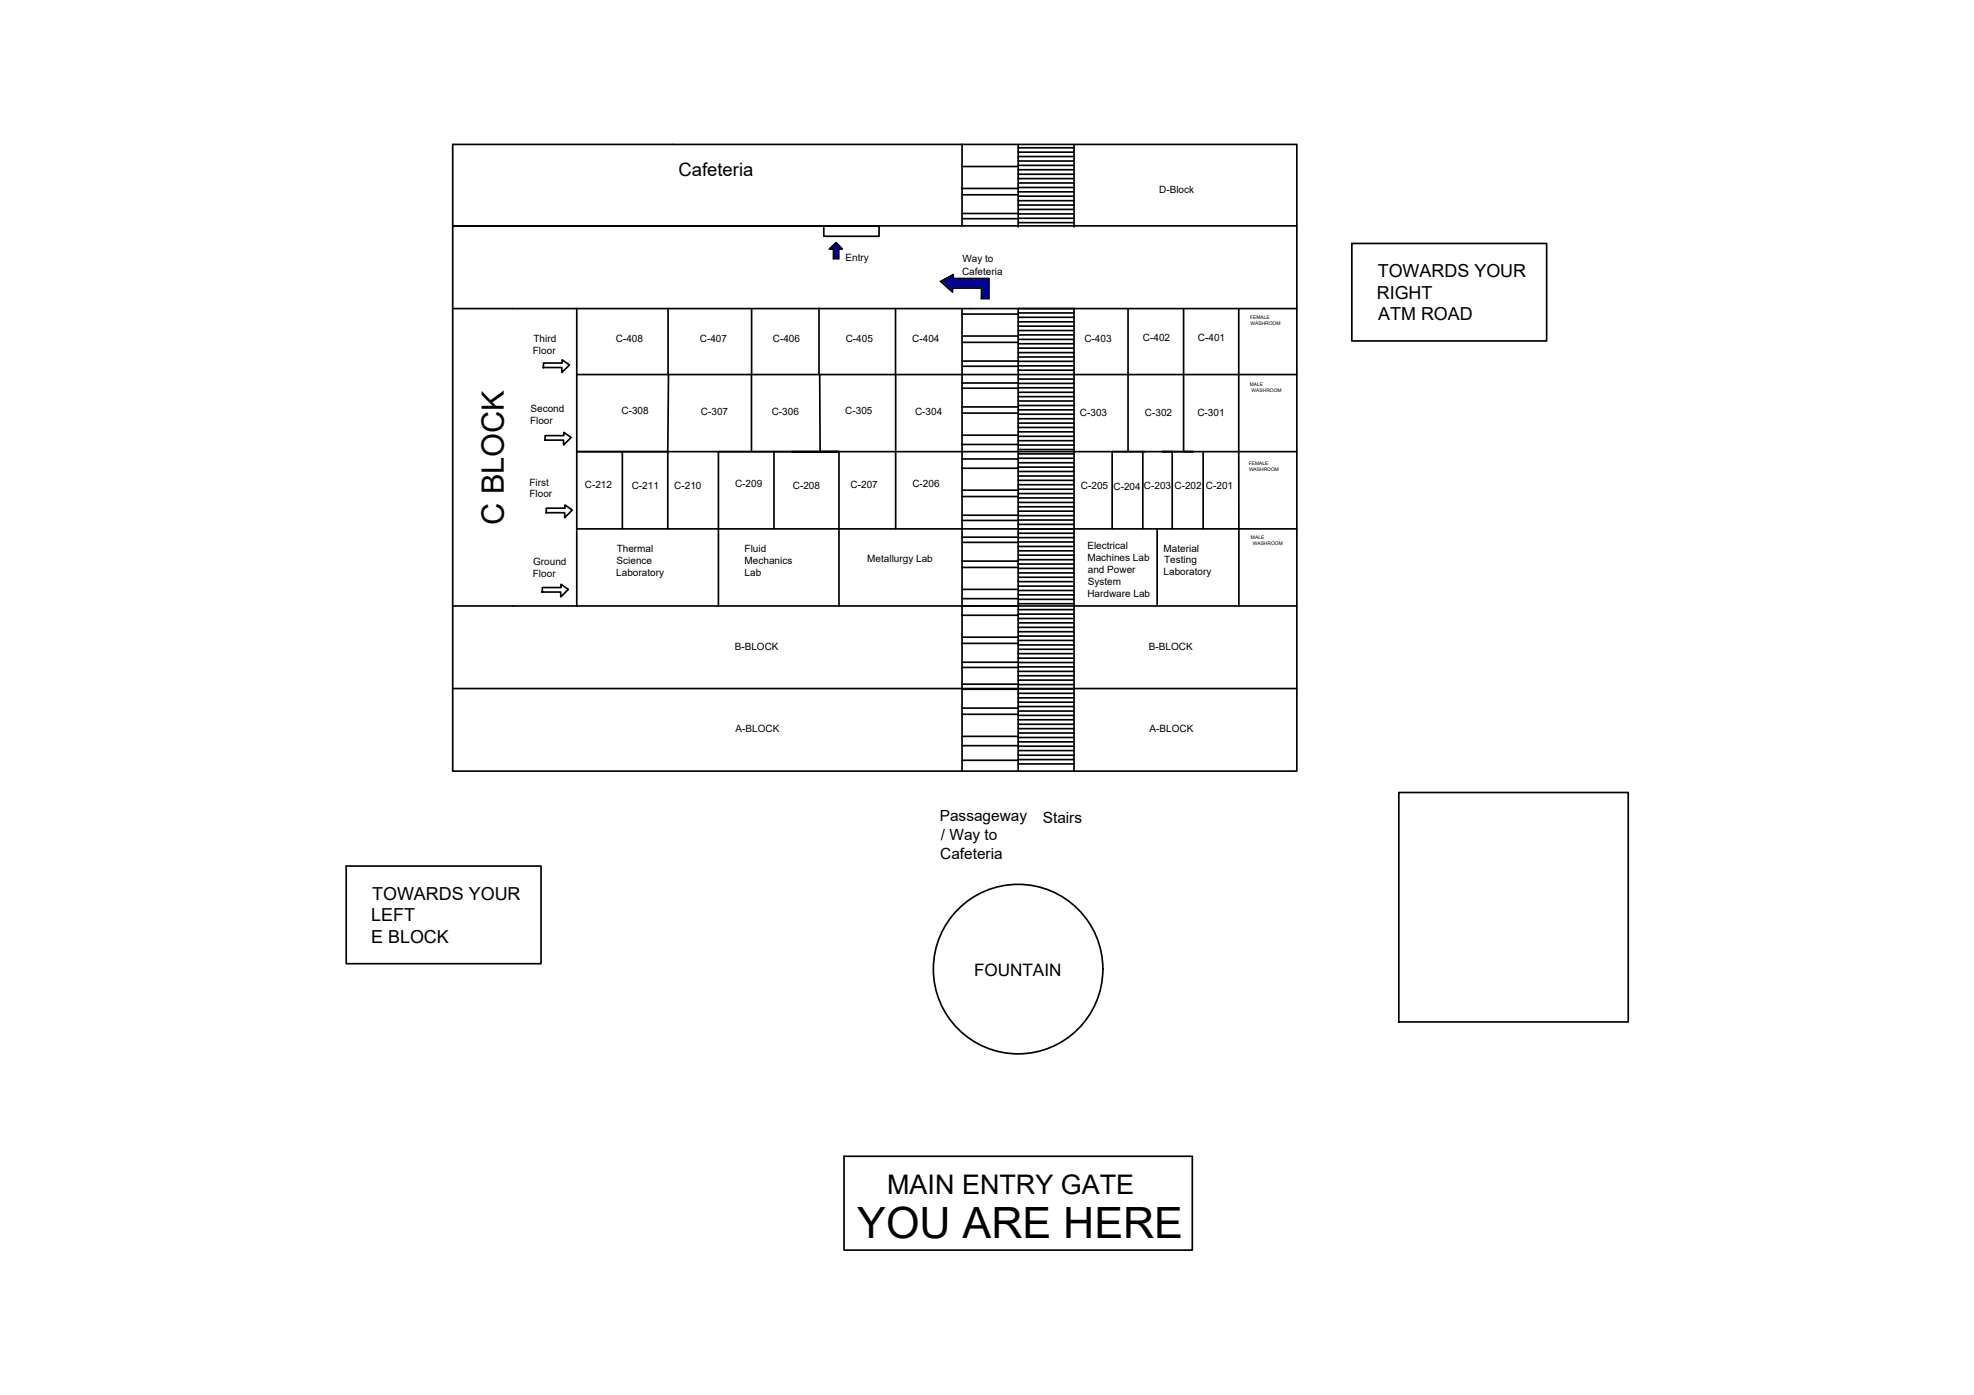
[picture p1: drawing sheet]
<svg xmlns="http://www.w3.org/2000/svg" width="297mm" height="210mm" viewBox="0 0 297 210" stroke-linecap="round" stroke-linejoin="round" font-family="sans-serif">
<!-- layer: 0 -->
<g fill="none" stroke="#000" stroke-width=".25">
<path d="M124.8 37.5l1-1 .9 1h-.5v1.4h-.8v-1.4zM144.8 21.7v12.3M144.8 25.1h8.4M144.8 28.4h8.4M144.8 29.3h8.4M144.8 32.1h8.4M144.8 32.9h8.4M153.2 21.8v12.4M153.2 33.5h8.4M153.2 32.8h8.4M153.2 32.2h8.4M153.2 31.5h8.4"/>
<path d="M153.2 30.9h8.4M153.2 30.2h8.4M153.2 29.5h8.4M153.2 28.9h8.4M153.2 28.2h8.4M153.2 27.5h8.4M153.2 26.9h8.4M153.2 26.2h8.4M153.2 25.5h8.4M153.2 24.9h8.4M153.2 24.2h8.4M153.2 23.6h8.4"/>
<path d="M153.2 22.9h8.4M153.2 22.2h8.4M161.6 21.8v12.4M195 34h-126.9h64.2v1.6h-8.3v-1.6M203.4 36.6h29.3v14.7h-29.3zM68.1 46.4h127v44.8h-49M81.7 55.3h2.8v.7l1.2-1.1-1.1-.8v.5h-2.8v.7M86.8 56.4h108.3M86.8 46.4v44.8M100.5 46.4v10M100.6 56.4l-.1 11.6M113.1 46.4v21.6"/>
<path d="M123.2 46.4v9.9M123.3 56.4l.1 11.6h2.8v23.2M134.8 46.4v10M134.8 56.4v23.2M141.5 42.3l1.9-1v.6h5.4v3h-1.1v-1.6h-4.4v.6zM144.8 46.4v69.6M144.8 58.4h8.4M144.8 57.6h8.4M144.8 47.3h8.4M144.8 50.6h8.4M144.8 51.5h8.4M144.8 54.3h8.4"/>
<path d="M144.8 55.1h8.4M153.2 57h8.4M153.2 57.7h8.4M153.2 58.3h8.4M153.2 59h8.4M153.2 59.7h8.4M153.2 55.7h8.4M153.2 55h8.4M153.2 54.4h8.4M153.2 53.7h8.4M153.2 53.1h8.4M153.2 52.4h8.4"/>
<path d="M153.2 51.7h8.4M153.2 51.1h8.4M153.2 50.4h8.4M153.2 49.7h8.4M153.2 49.1h8.4M153.2 48.4h8.4M153.2 47.7h8.4M153.2 47.1h8.4M169.7 46.4v21.6M178.1 46.4v21.6h1.4M186.4 46.4v44.8M195.1 46.4v-24.7h-127v94.3h127v-12.4"/>
<path d="M82 66.2h2.8v.8l1.1-1.2-1.1-.7v.4h-2.8v.7M82.2 77.1h2.8v.8l1.1-1.2-1.1-.7v.5h-2.8v.7M86.8 79.6h108.3M93.6 68h6.9v11.6M116.5 68h-8.4v23.2M119.1 68h7.1h-9.7v11.6M144.8 69.1h8.4M144.8 70.5h8.4M144.8 73.8h8.4M144.8 74.7h8.4M144.8 77.5h8.4M144.8 78.3h8.4"/>
<path d="M144.8 66.9h8.4M144.8 65.5h8.4M144.8 62.2h8.4M144.8 61.2h8.4M153.2 79.6h8.4v22.1M153.2 78.9h8.4M153.2 78.2h8.4M153.2 77.6h8.4M153.2 76.9h8.4M153.2 76.3h8.4M153.2 75.6h8.4M153.2 74.9h8.4"/>
<path d="M153.2 74.3h8.4M153.2 73.6h8.4M153.2 72.9h8.4M153.2 72.3h8.4M153.2 71.6h8.4M153.2 70.9h8.4M153.2 70.3h8.4M153.2 69.6h8.4M153.2 69h8.4M153.2 68.3h8.4M153.2 60.3h8.4M153.2 61h8.4"/>
<path d="M153.2 61.7h8.4M153.2 62.3h8.4M153.2 63h8.4M153.2 63.7h8.4M153.2 64.3h8.4M153.2 65h8.4M153.2 65.7h8.4M153.2 66.3h8.4M153.2 67h8.4M153.2 67.6h8.4M161.6 79.6v-33.2h-8.4v69.6M172 68v11.6"/>
<path d="M172.4 68h-5v11.6M174.1 79.6v11.6M174.9 68h1.5v11.6M181 68v11.6M195.1 68h-108.3h6.8v11.6M68.1 91.2h85.1M81.6 89.1h2.8v.7l1.1-1.1-1.1-.8v.5h-2.8v.7M144.8 90.1h8.4M144.8 88.7h8.4M144.8 85.4h8.4M144.8 84.4h8.4M144.8 81.6h8.4"/>
<path d="M144.8 80.8h8.4M144.8 92.6h8.4M144.8 95.9h8.4M144.8 96.8h8.4M144.8 99.6h8.4M153.2 80.2h8.4M153.2 80.9h8.4M153.2 81.5h8.4M153.2 82.2h8.4M153.2 82.9h8.4M153.2 83.5h8.4M153.2 84.2h8.4"/>
<path d="M153.2 84.9h8.4M153.2 85.5h8.4M153.2 86.2h8.4M153.2 86.9h8.4M153.2 87.5h8.4M153.2 88.2h8.4M153.2 88.9h8.4M153.2 89.5h8.4M153.2 90.2h8.4M153.2 90.8h8.4M153.2 99.7h8.4M153.2 99h8.4"/>
<path d="M153.2 98.4h8.4M153.2 97.7h8.4M153.2 97h8.4M153.2 96.4h8.4M153.2 95.7h8.4M153.2 95.1h8.4M153.2 94.4h8.4M153.2 93.7h8.4M153.2 93.1h8.4M153.2 92.4h8.4M153.2 91.7h8.4M195.1 91.2v12.4h-127"/>
<path d="M144.8 112.2h8.4M144.8 110.8h8.4M144.8 107.5h8.4M144.8 106.5h8.4M144.8 103.7h8.4M144.8 102.9h8.4M144.8 100.4h8.4M144.8 114.4h8.4M153.2 101.7h8.4v14.3M153.2 102.3h8.4M153.2 103h8.4M153.2 103.7h8.4"/>
<path d="M153.2 104.3h8.4M153.2 105h8.4M153.2 105.7h8.4M153.2 106.3h8.4M153.2 107h8.4M153.2 107.6h8.4M153.2 108.3h8.4M153.2 109h8.4M153.2 109.6h8.4M153.2 110.3h8.4M153.2 111h8.4M153.2 111.6h8.4"/>
<path d="M153.2 112.3h8.4M153.2 112.9h8.4M153.2 101h8.4M153.2 100.3h8.4M153.2 114.9h8.4M153.2 114.3h8.4M153.2 113.6h8.4M210.5 119.2h34.5v34.6h-34.5zM52.1 130.3h29.3v14.7h-29.3zM127 174h52.4v14.1h-52.4z"/>
<circle cx="153.2" cy="145.8" r="12.8"/>
</g>
<g fill="#00f" stroke="#00f" stroke-width=".15">
<path d="M142.4 41.9l1-.6v.6z"/>
<path d="M142.6 43.3h.7v.6z"/>
<path d="M124.8 37.5l1-1 .9 1z"/>
<path d="M142.4 41.9l6.4 .4v-.4zM141.5 42.3l.9-.4 6.4 .4z"/>
<path d="M141.5 42.3l7.3 1v-1zM141.5 42.3l7.3 1h-6.2z"/>
<path d="M147.7 43.3l1.1 1.6v-1.6zM147.7 43.3l1.1 1.6h-1.1z"/>
<path d="M125.4 37.5l.8 1.4v-1.4zM125.4 37.5l.8 1.4h-.8z"/>
</g>
<text font-size="6.5" x="129" y="186.3">YOU ARE HERE</text>
<text font-size="4.6" x="75.8" y="79" transform="rotate(-90 75.8 79)">C BLOCK</text>
<text font-size="4.1" x="133.5" y="179.6">MAIN ENTRY GATE</text>
<text font-size="2.8" x="102.1" y="26.4">Cafeteria</text>
<g font-size="2.7">
<text x="207.3" y="41.7">TOWARDS YOUR</text>
<text x="207.2" y="44.9">RIGHT</text>
<text x="207.4" y="48.2">ATM ROAD</text>
<text x="56" y="135.4">TOWARDS YOUR</text>
<text x="55.8" y="138.6">LEFT</text>
<text x="55.8" y="141.9">E BLOCK</text>
</g>
<text font-size="2.6" x="146.6" y="146.8">FOUNTAIN</text>
<g font-size="2.3">
<text x="141.4" y="123.6">Passageway</text>
<text x="156.9" y="123.9">Stairs</text>
<text x="141.5" y="129.2">Cafeteria</text>
<text x="141.6" y="126.4">/ Way to</text>
</g>
<g font-size="1.5">
<text x="174.4" y="29">D-Block</text>
<text x="127.2" y="39.3">Entry</text>
<text x="144.8" y="41.3">Cafeteria</text>
<text x="144.8" y="39.5">Way to</text>
<text x="80.2" y="53.2">Floor</text>
<text x="80.3" y="51.4">Third</text>
<text x="92.7" y="51.4">C-408</text>
<text x="105.3" y="51.4">C-407</text>
<text x="116.3" y="51.4">C-406</text>
<text x="127.3" y="51.4">C-405</text>
<text x="137.3" y="51.4">C-404</text>
<text x="163.2" y="51.4">C-403</text>
<text x="172" y="51.3">C-402</text>
<text x="180.3" y="51.3">C-401</text>
<text x="79.8" y="63.8">Floor</text>
<text x="79.8" y="62">Second</text>
<text x="93.5" y="62.2">C-308</text>
<text x="105.5" y="62.4">C-307</text>
<text x="116.1" y="62.4">C-306</text>
<text x="127.2" y="62.3">C-305</text>
<text x="137.7" y="62.4">C-304</text>
<text x="162.5" y="62.6">C-303</text>
<text x="172.3" y="62.6">C-302</text>
<text x="180.2" y="62.6">C-301</text>
<text x="79.7" y="73.1">First</text>
<text x="79.7" y="74.8">Floor</text>
<text x="88" y="73.5">C-212</text>
<text x="95.1" y="73.5">C-211</text>
<text x="101.5" y="73.6">C-210</text>
<text x="110.6" y="73.2">C-209</text>
<text x="119.3" y="73.5">C-208</text>
<text x="128" y="73.5">C-207</text>
<text x="137.3" y="73.3">C-206</text>
<text x="162.7" y="73.6">C-205</text>
<text x="167.6" y="73.7">C-204</text>
<text x="172.1" y="73.6">C-203</text>
<text x="176.7" y="73.6">C-202</text>
<text x="181.5" y="73.5">C-201</text>
<text x="92.8" y="83.1">Thermal</text>
<text x="112" y="83.1">Fluid</text>
<text x="163.6" y="82.7">Electrical</text>
<text x="175.1" y="83">Material</text>
<text x="80.2" y="86.9">Floor</text>
<text x="80.2" y="85.1">Ground</text>
<text x="92.7" y="86.7">Laboratory</text>
<text x="92.8" y="84.9">Science</text>
<text x="112" y="84.9">Mechanics</text>
<text x="112" y="86.7">Lab</text>
<text x="130.5" y="84.6">Metallurgy Lab</text>
<text x="163.6" y="84.5">Machines Lab</text>
<text x="163.6" y="89.9">Hardware Lab</text>
<text x="163.7" y="88.1">System</text>
<text x="163.7" y="86.3">and Power</text>
<text x="175.1" y="86.6">Laboratory</text>
<text x="175.2" y="84.8">Testing</text>
<text x="110.6" y="97.8">B-BLOCK</text>
<text x="172.9" y="97.8">B-BLOCK</text>
<text x="110.7" y="110.1">A-BLOCK</text>
<text x="173" y="110.2">A-BLOCK</text>
</g>
<g font-size=".7">
<text x="188.1" y="48">FEMALE</text>
<text x="188.2" y="48.8">WASHROOM</text>
<text x="188.1" y="58.1">MALE</text>
<text x="188.3" y="59">WASHROOM</text>
<text x="187.9" y="69.9">FEMALE</text>
<text x="187.9" y="70.8">WASHROOM</text>
<text x="188.2" y="81.2">MALE</text>
<text x="188.5" y="82.1">WASHROOM</text>
</g>
</svg>
